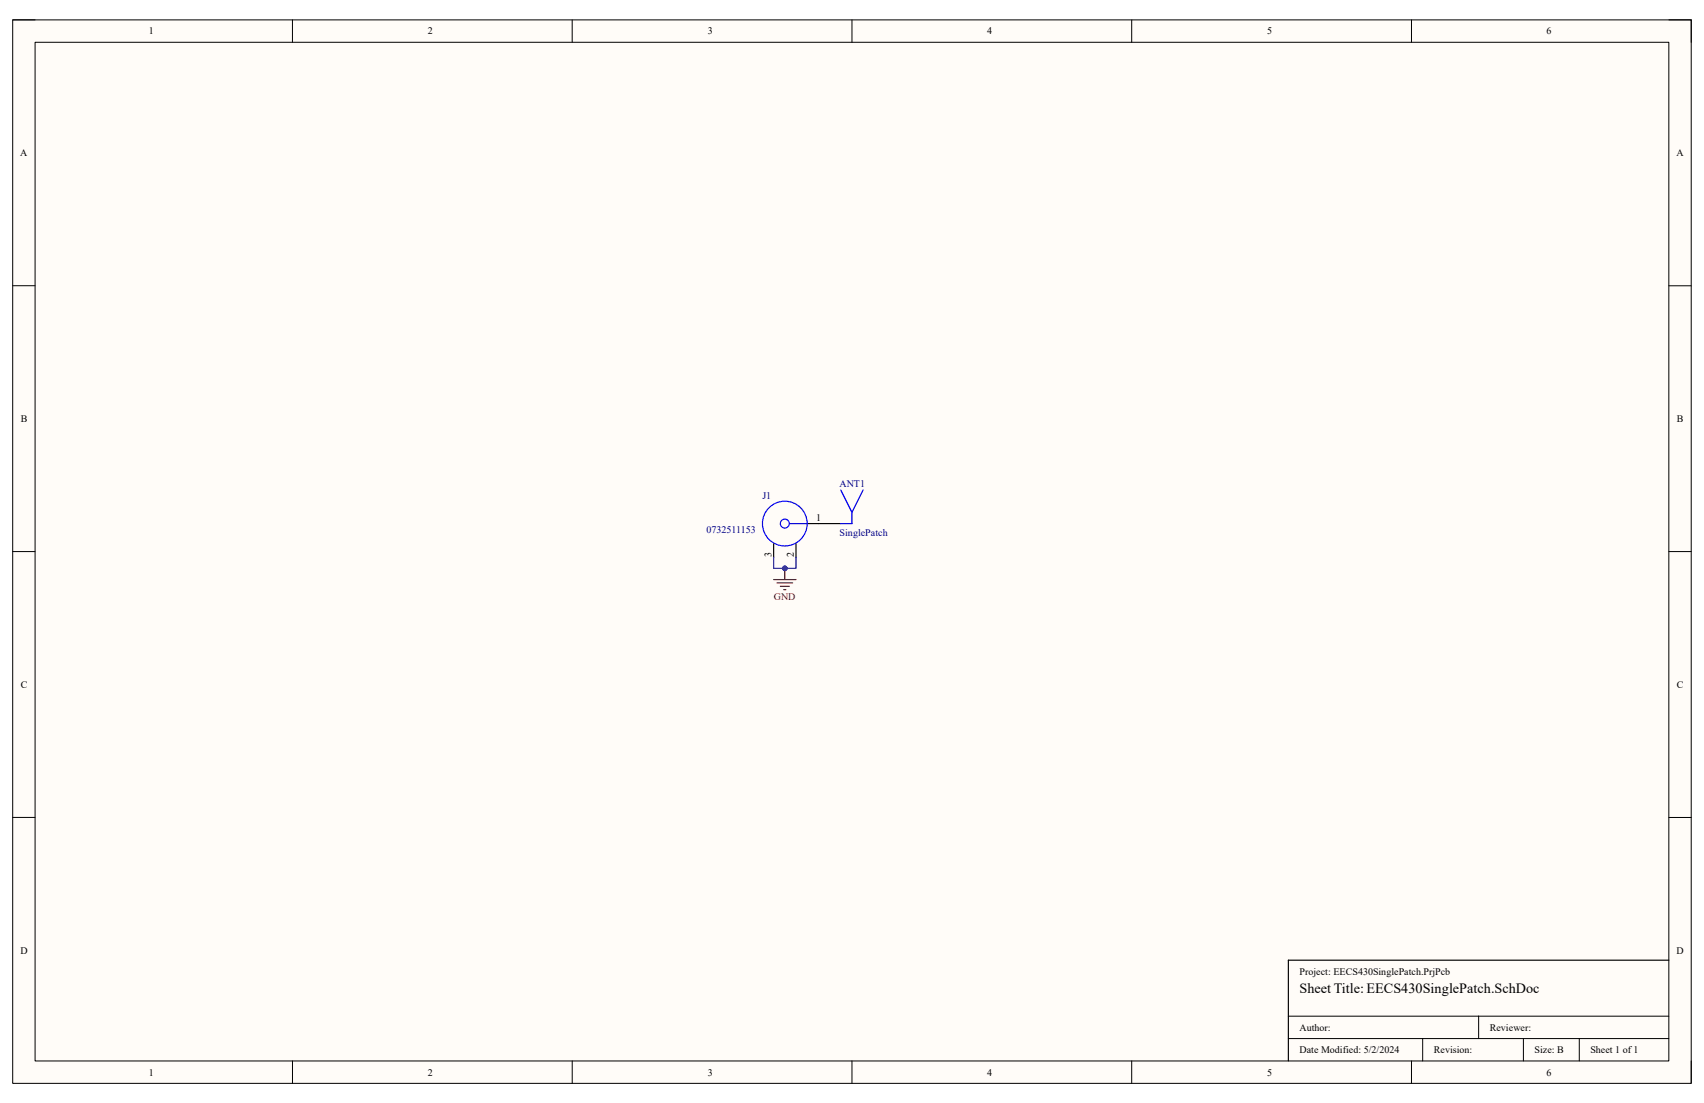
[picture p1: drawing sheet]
<svg xmlns="http://www.w3.org/2000/svg" width="432mm" height="279mm" viewBox="0 0 432 279" stroke-linecap="round" stroke-linejoin="round" font-family="sans-serif">
<path d="M3.2 5h425.4v269.4h-425.4z" fill-rule="evenodd" fill="#fffcf8"/>
<path d="M3.2 5h425.4v269.4h-425.4z" fill="none" stroke="#000" stroke-width=".25"/>
<path d="M8.9 10.7h414v258.1h-414z" fill-rule="evenodd" fill="#fffcf8"/>
<g fill="none" stroke="#000" stroke-width=".25">
<path d="M3.2 5h5.7M8.9 10.7h414v258.1h-414zM74.1 5v5.7M145 5v5.7M215.9 5v5.7M286.8 5v5.7M357.7 5v5.7M422.9 5h5.7v5.7M3.2 72.4h5.7M422.9 72.4h5.7M3.2 139.7h5.7M422.9 139.7h5.7"/>
<path d="M3.2 207.1h5.7M422.9 207.1h5.7M326.5 257.4h96.4M374.7 257.4v5.7M74.1 268.7v5.7M145 268.7v5.7M215.9 268.7v5.7M286.8 268.7v5.7M326.5 263.1h96.4M357.7 268.8v5.6M360.5 263.1v5.7M386 263.1v5.7"/>
<path d="M400.2 263.1v5.7M428.6 268.8v5.6"/>
</g>
<path d="M196 137.7v3.4M201.7 137.7v3.4M204.5 132.6h8.6M422.9 243.2h-96.4v25.5" fill="none" stroke="#000" stroke-width=".3"/>
<g fill="none" stroke="#00f" stroke-width=".3">
<path d="M200 132.6h4.5M213.1 124.1l2.8 5.7M215.9 129.8v2.8h-2.8M218.7 124.1l-2.8 5.7"/>
<circle cx="198.9" cy="132.6" r="1.13"/>
<circle cx="198.9" cy="132.6" r="5.7"/>
</g>
<path d="M196 146.8h5.7M196.9 147.7h4M197.7 148.5h2.3M198.6 149.4h.6M198.9 144v2.8" fill="none" stroke="#800000" stroke-width=".3"/>
<circle cx="198.9" cy="144" r=".57" fill="#000080"/>
<circle cx="198.9" cy="144" r=".57" fill="none" stroke="#000080" stroke-width=".25"/>
<path d="M196 141.1v2.9h5.7v-2.9" fill="none" stroke="#000080" stroke-width=".3"/>
<circle cx="198.9" cy="144" r=".57" fill="#000080"/>
<circle cx="198.9" cy="144" r=".57" fill="none" stroke="#000080" stroke-width=".25"/>
<text font-size="3.6" x="329.3" y="251.5">Sheet Title: EECS430SinglePatch.SchDoc</text>
<g font-size="2.5">
<text x="37.7" y="8.7">1</text>
<text x="108.4" y="8.7">2</text>
<text x="179.4" y="8.7">3</text>
<text x="250.1" y="8.7">4</text>
<text x="321.1" y="8.7">5</text>
<text x="391.9" y="8.7">6</text>
<text x="5.1" y="39.6">A</text>
<text x="424.8" y="39.6">A</text>
<text x="5.2" y="106.9">B</text>
<text x="424.9" y="106.9">B</text>
<text x="206.8" y="132.1">1</text>
<text x="195.5" y="141.1" transform="rotate(-90 195.5 141.1)">3</text>
<text x="201.2" y="141.2" transform="rotate(-90 201.2 141.2)">2</text>
<text x="5.2" y="174.2">C</text>
<text x="424.9" y="174.2">C</text>
<text x="5.2" y="241.6">D</text>
<text x="424.9" y="241.6">D</text>
<text x="329.3" y="246.9">Project: EECS430SinglePatch.PrjPcb</text>
<text x="329.3" y="261.1">Author:</text>
<text x="377.5" y="261.1">Reviewer:</text>
<text x="329.3" y="266.8">Date Modified: 5/2/2024</text>
<text x="363.3" y="266.8">Revision:</text>
<text x="388.9" y="266.8">Size: B</text>
<text x="403" y="266.8">Sheet 1 of 1</text>
<text x="37.7" y="272.5">1</text>
<text x="108.4" y="272.5">2</text>
<text x="179.4" y="272.5">3</text>
<text x="250.1" y="272.5">4</text>
<text x="321.1" y="272.5">5</text>
<text x="391.9" y="272.5">6</text>
</g>
<g font-size="2.5" fill="#000080">
<text x="212.8" y="123.3">ANT1</text>
<text x="193.2" y="126.4">J1</text>
<text x="179" y="134.9">0732511153</text>
<text x="212.8" y="135.8">SinglePatch</text>
</g>
<text font-size="2.5" fill="#800000" x="196.1" y="151.9">GND</text>
</svg>
